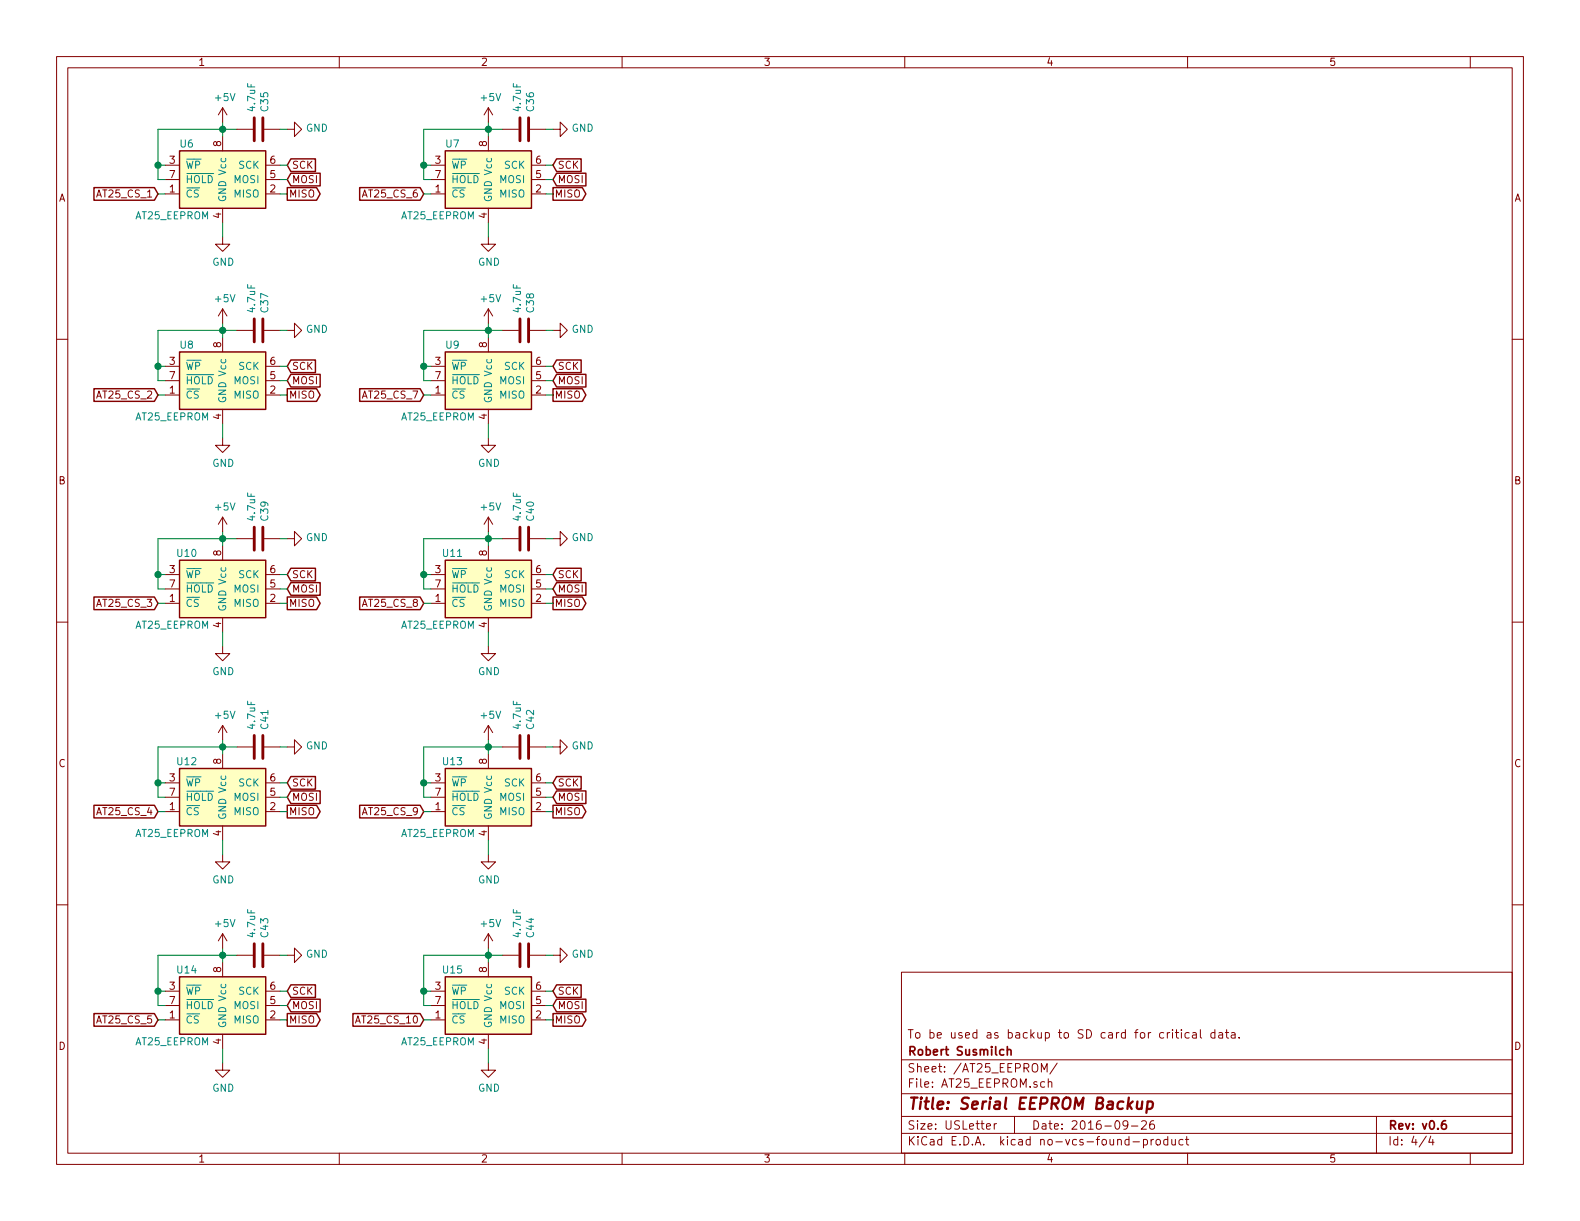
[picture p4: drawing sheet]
EESchema Schematic File Version 2
LIBS:power
LIBS:device
LIBS:transistors
LIBS:conn
LIBS:linear
LIBS:regul
LIBS:74xx
LIBS:cmos4000
LIBS:adc-dac
LIBS:memory
LIBS:xilinx
LIBS:microcontrollers
LIBS:dsp
LIBS:microchip
LIBS:analog_switches
LIBS:motorola
LIBS:texas
LIBS:intel
LIBS:audio
LIBS:interface
LIBS:digital-audio
LIBS:philips
LIBS:display
LIBS:cypress
LIBS:siliconi
LIBS:opto
LIBS:atmel
LIBS:contrib
LIBS:valves
LIBS:Weather
LIBS:Weather Balloon-cache
EELAYER 25 0
EELAYER END
$Descr USLetter 11000 8500
encoding utf-8
Sheet 4 4
Title "Serial EEPROM Backup"
Date "2016-09-26"
Rev "v0.6"
Comp "Robert Susmilch"
Comment1 "To be used as backup to SD card for critical data."
Comment2 ""
Comment3 ""
Comment4 ""
$EndDescr
$Comp
L AT25_EEPROM U6
U 1 1
P 1550 1250
F 0 "U6" H 1300 1500 50  0000 C CNN
F 1 "AT25_EEPROM" H 1200 1000 50  0000 C CNN
F 2 "Housings_SOIC:SOIC-8_3.9x4.9mm_Pitch1.27mm" H 1200 1200 50  0001 C CNN
F 3 "" H 1200 1200 50  0000 C CNN
	1    1550 1250
	1    0    0    -1  
$EndComp
Wire Wire Line
	1150 1150 1100 1150
Wire Wire Line
	1100 900  1100 1250
Wire Wire Line
	1100 900  1650 900 
Wire Wire Line
	1550 850  1550 950 
$Comp
L +5V #PWR087
U 1 1
P 1550 850
F 0 "#PWR087" H 1550 700 50  0001 C CNN
F 1 "+5V" H 1565 1023 50  0000 C CNN
F 2 "" H 1550 850 50  0000 C CNN
F 3 "" H 1550 850 50  0000 C CNN
	1    1550 850 
	1    0    0    -1  
$EndComp
Connection ~ 1550 900 
$Comp
L GND #PWR088
U 1 1
P 1550 1650
F 0 "#PWR088" H 1550 1400 50  0001 C CNN
F 1 "GND" H 1555 1477 50  0000 C CNN
F 2 "" H 1550 1650 50  0000 C CNN
F 3 "" H 1550 1650 50  0000 C CNN
	1    1550 1650
	1    0    0    -1  
$EndComp
Wire Wire Line
	1550 1650 1550 1550
Text GLabel 2000 1150 2    50   Input ~ 0
SCK
Wire Wire Line
	2000 1150 1950 1150
Text GLabel 2000 1250 2    50   Input ~ 0
MOSI
Text GLabel 2000 1350 2    50   Output ~ 0
MISO
Wire Wire Line
	2000 1350 1950 1350
Wire Wire Line
	2000 1250 1950 1250
Wire Wire Line
	1100 1250 1150 1250
Connection ~ 1100 1150
Text GLabel 1100 1350 0    50   Input ~ 0
AT25_CS_1
Wire Wire Line
	1100 1350 1150 1350
$Comp
L C C35
U 1 1
P 1800 900
F 0 "C35" H 1915 946 50  0000 L CNN
F 1 "4.7uF" H 1915 855 50  0000 L CNN
F 2 "Capacitors_SMD:C_0603_HandSoldering" H 1838 750 50  0001 C CNN
F 3 "" H 1800 900 50  0000 C CNN
	1    1800 900 
	0    1    -1   0   
$EndComp
$Comp
L GND #PWR089
U 1 1
P 2000 900
F 0 "#PWR089" H 2000 650 50  0001 C CNN
F 1 "GND" V 2005 772 50  0000 R CNN
F 2 "" H 2000 900 50  0000 C CNN
F 3 "" H 2000 900 50  0000 C CNN
	1    2000 900 
	0    -1   -1   0   
$EndComp
Wire Wire Line
	2000 900  1950 900 
$Comp
L AT25_EEPROM U8
U 1 1
P 1550 2650
F 0 "U8" H 1300 2900 50  0000 C CNN
F 1 "AT25_EEPROM" H 1200 2400 50  0000 C CNN
F 2 "Housings_SOIC:SOIC-8_3.9x4.9mm_Pitch1.27mm" H 1200 2600 50  0001 C CNN
F 3 "" H 1200 2600 50  0000 C CNN
	1    1550 2650
	1    0    0    -1  
$EndComp
Wire Wire Line
	1150 2550 1100 2550
Wire Wire Line
	1100 2300 1100 2650
Wire Wire Line
	1100 2300 1650 2300
Wire Wire Line
	1550 2250 1550 2350
$Comp
L +5V #PWR090
U 1 1
P 1550 2250
F 0 "#PWR090" H 1550 2100 50  0001 C CNN
F 1 "+5V" H 1565 2423 50  0000 C CNN
F 2 "" H 1550 2250 50  0000 C CNN
F 3 "" H 1550 2250 50  0000 C CNN
	1    1550 2250
	1    0    0    -1  
$EndComp
Connection ~ 1550 2300
$Comp
L GND #PWR091
U 1 1
P 1550 3050
F 0 "#PWR091" H 1550 2800 50  0001 C CNN
F 1 "GND" H 1555 2877 50  0000 C CNN
F 2 "" H 1550 3050 50  0000 C CNN
F 3 "" H 1550 3050 50  0000 C CNN
	1    1550 3050
	1    0    0    -1  
$EndComp
Wire Wire Line
	1550 3050 1550 2950
Text GLabel 2000 2550 2    50   Input ~ 0
SCK
Wire Wire Line
	2000 2550 1950 2550
Text GLabel 2000 2650 2    50   Input ~ 0
MOSI
Text GLabel 2000 2750 2    50   Output ~ 0
MISO
Wire Wire Line
	2000 2750 1950 2750
Wire Wire Line
	2000 2650 1950 2650
Wire Wire Line
	1100 2650 1150 2650
Connection ~ 1100 2550
Text GLabel 1100 2750 0    50   Input ~ 0
AT25_CS_2
Wire Wire Line
	1100 2750 1150 2750
$Comp
L C C37
U 1 1
P 1800 2300
F 0 "C37" H 1915 2346 50  0000 L CNN
F 1 "4.7uF" H 1915 2255 50  0000 L CNN
F 2 "Capacitors_SMD:C_0603_HandSoldering" H 1838 2150 50  0001 C CNN
F 3 "" H 1800 2300 50  0000 C CNN
	1    1800 2300
	0    1    -1   0   
$EndComp
$Comp
L GND #PWR092
U 1 1
P 2000 2300
F 0 "#PWR092" H 2000 2050 50  0001 C CNN
F 1 "GND" V 2005 2172 50  0000 R CNN
F 2 "" H 2000 2300 50  0000 C CNN
F 3 "" H 2000 2300 50  0000 C CNN
	1    2000 2300
	0    -1   -1   0   
$EndComp
Wire Wire Line
	2000 2300 1950 2300
$Comp
L AT25_EEPROM U10
U 1 1
P 1550 4100
F 0 "U10" H 1300 4350 50  0000 C CNN
F 1 "AT25_EEPROM" H 1200 3850 50  0000 C CNN
F 2 "Housings_SOIC:SOIC-8_3.9x4.9mm_Pitch1.27mm" H 1200 4050 50  0001 C CNN
F 3 "" H 1200 4050 50  0000 C CNN
	1    1550 4100
	1    0    0    -1  
$EndComp
Wire Wire Line
	1150 4000 1100 4000
Wire Wire Line
	1100 3750 1100 4100
Wire Wire Line
	1100 3750 1650 3750
Wire Wire Line
	1550 3700 1550 3800
$Comp
L +5V #PWR093
U 1 1
P 1550 3700
F 0 "#PWR093" H 1550 3550 50  0001 C CNN
F 1 "+5V" H 1565 3873 50  0000 C CNN
F 2 "" H 1550 3700 50  0000 C CNN
F 3 "" H 1550 3700 50  0000 C CNN
	1    1550 3700
	1    0    0    -1  
$EndComp
Connection ~ 1550 3750
$Comp
L GND #PWR094
U 1 1
P 1550 4500
F 0 "#PWR094" H 1550 4250 50  0001 C CNN
F 1 "GND" H 1555 4327 50  0000 C CNN
F 2 "" H 1550 4500 50  0000 C CNN
F 3 "" H 1550 4500 50  0000 C CNN
	1    1550 4500
	1    0    0    -1  
$EndComp
Wire Wire Line
	1550 4500 1550 4400
Text GLabel 2000 4000 2    50   Input ~ 0
SCK
Wire Wire Line
	2000 4000 1950 4000
Text GLabel 2000 4100 2    50   Input ~ 0
MOSI
Text GLabel 2000 4200 2    50   Output ~ 0
MISO
Wire Wire Line
	2000 4200 1950 4200
Wire Wire Line
	2000 4100 1950 4100
Wire Wire Line
	1100 4100 1150 4100
Connection ~ 1100 4000
Text GLabel 1100 4200 0    50   Input ~ 0
AT25_CS_3
Wire Wire Line
	1100 4200 1150 4200
$Comp
L C C39
U 1 1
P 1800 3750
F 0 "C39" H 1915 3796 50  0000 L CNN
F 1 "4.7uF" H 1915 3705 50  0000 L CNN
F 2 "Capacitors_SMD:C_0603_HandSoldering" H 1838 3600 50  0001 C CNN
F 3 "" H 1800 3750 50  0000 C CNN
	1    1800 3750
	0    1    -1   0   
$EndComp
$Comp
L GND #PWR095
U 1 1
P 2000 3750
F 0 "#PWR095" H 2000 3500 50  0001 C CNN
F 1 "GND" V 2005 3622 50  0000 R CNN
F 2 "" H 2000 3750 50  0000 C CNN
F 3 "" H 2000 3750 50  0000 C CNN
	1    2000 3750
	0    -1   -1   0   
$EndComp
Wire Wire Line
	2000 3750 1950 3750
$Comp
L AT25_EEPROM U12
U 1 1
P 1550 5550
F 0 "U12" H 1300 5800 50  0000 C CNN
F 1 "AT25_EEPROM" H 1200 5300 50  0000 C CNN
F 2 "Housings_SOIC:SOIC-8_3.9x4.9mm_Pitch1.27mm" H 1200 5500 50  0001 C CNN
F 3 "" H 1200 5500 50  0000 C CNN
	1    1550 5550
	1    0    0    -1  
$EndComp
Wire Wire Line
	1150 5450 1100 5450
Wire Wire Line
	1100 5200 1100 5550
Wire Wire Line
	1100 5200 1650 5200
Wire Wire Line
	1550 5150 1550 5250
$Comp
L +5V #PWR096
U 1 1
P 1550 5150
F 0 "#PWR096" H 1550 5000 50  0001 C CNN
F 1 "+5V" H 1565 5323 50  0000 C CNN
F 2 "" H 1550 5150 50  0000 C CNN
F 3 "" H 1550 5150 50  0000 C CNN
	1    1550 5150
	1    0    0    -1  
$EndComp
Connection ~ 1550 5200
$Comp
L GND #PWR097
U 1 1
P 1550 5950
F 0 "#PWR097" H 1550 5700 50  0001 C CNN
F 1 "GND" H 1555 5777 50  0000 C CNN
F 2 "" H 1550 5950 50  0000 C CNN
F 3 "" H 1550 5950 50  0000 C CNN
	1    1550 5950
	1    0    0    -1  
$EndComp
Wire Wire Line
	1550 5950 1550 5850
Text GLabel 2000 5450 2    50   Input ~ 0
SCK
Wire Wire Line
	2000 5450 1950 5450
Text GLabel 2000 5550 2    50   Input ~ 0
MOSI
Text GLabel 2000 5650 2    50   Output ~ 0
MISO
Wire Wire Line
	2000 5650 1950 5650
Wire Wire Line
	2000 5550 1950 5550
Wire Wire Line
	1100 5550 1150 5550
Connection ~ 1100 5450
Text GLabel 1100 5650 0    50   Input ~ 0
AT25_CS_4
Wire Wire Line
	1100 5650 1150 5650
$Comp
L C C41
U 1 1
P 1800 5200
F 0 "C41" H 1915 5246 50  0000 L CNN
F 1 "4.7uF" H 1915 5155 50  0000 L CNN
F 2 "Capacitors_SMD:C_0603_HandSoldering" H 1838 5050 50  0001 C CNN
F 3 "" H 1800 5200 50  0000 C CNN
	1    1800 5200
	0    1    -1   0   
$EndComp
$Comp
L GND #PWR098
U 1 1
P 2000 5200
F 0 "#PWR098" H 2000 4950 50  0001 C CNN
F 1 "GND" V 2005 5072 50  0000 R CNN
F 2 "" H 2000 5200 50  0000 C CNN
F 3 "" H 2000 5200 50  0000 C CNN
	1    2000 5200
	0    -1   -1   0   
$EndComp
Wire Wire Line
	2000 5200 1950 5200
$Comp
L AT25_EEPROM U14
U 1 1
P 1550 7000
F 0 "U14" H 1300 7250 50  0000 C CNN
F 1 "AT25_EEPROM" H 1200 6750 50  0000 C CNN
F 2 "Housings_SOIC:SOIC-8_3.9x4.9mm_Pitch1.27mm" H 1200 6950 50  0001 C CNN
F 3 "" H 1200 6950 50  0000 C CNN
	1    1550 7000
	1    0    0    -1  
$EndComp
Wire Wire Line
	1150 6900 1100 6900
Wire Wire Line
	1100 6650 1100 7000
Wire Wire Line
	1100 6650 1650 6650
Wire Wire Line
	1550 6600 1550 6700
$Comp
L +5V #PWR099
U 1 1
P 1550 6600
F 0 "#PWR099" H 1550 6450 50  0001 C CNN
F 1 "+5V" H 1565 6773 50  0000 C CNN
F 2 "" H 1550 6600 50  0000 C CNN
F 3 "" H 1550 6600 50  0000 C CNN
	1    1550 6600
	1    0    0    -1  
$EndComp
Connection ~ 1550 6650
$Comp
L GND #PWR0100
U 1 1
P 1550 7400
F 0 "#PWR0100" H 1550 7150 50  0001 C CNN
F 1 "GND" H 1555 7227 50  0000 C CNN
F 2 "" H 1550 7400 50  0000 C CNN
F 3 "" H 1550 7400 50  0000 C CNN
	1    1550 7400
	1    0    0    -1  
$EndComp
Wire Wire Line
	1550 7400 1550 7300
Text GLabel 2000 6900 2    50   Input ~ 0
SCK
Wire Wire Line
	2000 6900 1950 6900
Text GLabel 2000 7000 2    50   Input ~ 0
MOSI
Text GLabel 2000 7100 2    50   Output ~ 0
MISO
Wire Wire Line
	2000 7100 1950 7100
Wire Wire Line
	2000 7000 1950 7000
Wire Wire Line
	1100 7000 1150 7000
Connection ~ 1100 6900
Text GLabel 1100 7100 0    50   Input ~ 0
AT25_CS_5
Wire Wire Line
	1100 7100 1150 7100
$Comp
L C C43
U 1 1
P 1800 6650
F 0 "C43" H 1915 6696 50  0000 L CNN
F 1 "4.7uF" H 1915 6605 50  0000 L CNN
F 2 "Capacitors_SMD:C_0603_HandSoldering" H 1838 6500 50  0001 C CNN
F 3 "" H 1800 6650 50  0000 C CNN
	1    1800 6650
	0    1    -1   0   
$EndComp
$Comp
L GND #PWR0101
U 1 1
P 2000 6650
F 0 "#PWR0101" H 2000 6400 50  0001 C CNN
F 1 "GND" V 2005 6522 50  0000 R CNN
F 2 "" H 2000 6650 50  0000 C CNN
F 3 "" H 2000 6650 50  0000 C CNN
	1    2000 6650
	0    -1   -1   0   
$EndComp
Wire Wire Line
	2000 6650 1950 6650
$Comp
L AT25_EEPROM U7
U 1 1
P 3400 1250
F 0 "U7" H 3150 1500 50  0000 C CNN
F 1 "AT25_EEPROM" H 3050 1000 50  0000 C CNN
F 2 "Housings_SOIC:SOIC-8_3.9x4.9mm_Pitch1.27mm" H 3050 1200 50  0001 C CNN
F 3 "" H 3050 1200 50  0000 C CNN
	1    3400 1250
	1    0    0    -1  
$EndComp
Wire Wire Line
	3000 1150 2950 1150
Wire Wire Line
	2950 900  2950 1250
Wire Wire Line
	2950 900  3500 900 
Wire Wire Line
	3400 850  3400 950 
$Comp
L +5V #PWR0102
U 1 1
P 3400 850
F 0 "#PWR0102" H 3400 700 50  0001 C CNN
F 1 "+5V" H 3415 1023 50  0000 C CNN
F 2 "" H 3400 850 50  0000 C CNN
F 3 "" H 3400 850 50  0000 C CNN
	1    3400 850 
	1    0    0    -1  
$EndComp
Connection ~ 3400 900 
$Comp
L GND #PWR0103
U 1 1
P 3400 1650
F 0 "#PWR0103" H 3400 1400 50  0001 C CNN
F 1 "GND" H 3405 1477 50  0000 C CNN
F 2 "" H 3400 1650 50  0000 C CNN
F 3 "" H 3400 1650 50  0000 C CNN
	1    3400 1650
	1    0    0    -1  
$EndComp
Wire Wire Line
	3400 1650 3400 1550
Text GLabel 3850 1150 2    50   Input ~ 0
SCK
Wire Wire Line
	3850 1150 3800 1150
Text GLabel 3850 1250 2    50   Input ~ 0
MOSI
Text GLabel 3850 1350 2    50   Output ~ 0
MISO
Wire Wire Line
	3850 1350 3800 1350
Wire Wire Line
	3850 1250 3800 1250
Wire Wire Line
	2950 1250 3000 1250
Connection ~ 2950 1150
Text GLabel 2950 1350 0    50   Input ~ 0
AT25_CS_6
Wire Wire Line
	2950 1350 3000 1350
$Comp
L C C36
U 1 1
P 3650 900
F 0 "C36" H 3765 946 50  0000 L CNN
F 1 "4.7uF" H 3765 855 50  0000 L CNN
F 2 "Capacitors_SMD:C_0603_HandSoldering" H 3688 750 50  0001 C CNN
F 3 "" H 3650 900 50  0000 C CNN
	1    3650 900 
	0    1    -1   0   
$EndComp
$Comp
L GND #PWR0104
U 1 1
P 3850 900
F 0 "#PWR0104" H 3850 650 50  0001 C CNN
F 1 "GND" V 3855 772 50  0000 R CNN
F 2 "" H 3850 900 50  0000 C CNN
F 3 "" H 3850 900 50  0000 C CNN
	1    3850 900 
	0    -1   -1   0   
$EndComp
Wire Wire Line
	3850 900  3800 900 
$Comp
L AT25_EEPROM U9
U 1 1
P 3400 2650
F 0 "U9" H 3150 2900 50  0000 C CNN
F 1 "AT25_EEPROM" H 3050 2400 50  0000 C CNN
F 2 "Housings_SOIC:SOIC-8_3.9x4.9mm_Pitch1.27mm" H 3050 2600 50  0001 C CNN
F 3 "" H 3050 2600 50  0000 C CNN
	1    3400 2650
	1    0    0    -1  
$EndComp
Wire Wire Line
	3000 2550 2950 2550
Wire Wire Line
	2950 2300 2950 2650
Wire Wire Line
	2950 2300 3500 2300
Wire Wire Line
	3400 2250 3400 2350
$Comp
L +5V #PWR0105
U 1 1
P 3400 2250
F 0 "#PWR0105" H 3400 2100 50  0001 C CNN
F 1 "+5V" H 3415 2423 50  0000 C CNN
F 2 "" H 3400 2250 50  0000 C CNN
F 3 "" H 3400 2250 50  0000 C CNN
	1    3400 2250
	1    0    0    -1  
$EndComp
Connection ~ 3400 2300
$Comp
L GND #PWR0106
U 1 1
P 3400 3050
F 0 "#PWR0106" H 3400 2800 50  0001 C CNN
F 1 "GND" H 3405 2877 50  0000 C CNN
F 2 "" H 3400 3050 50  0000 C CNN
F 3 "" H 3400 3050 50  0000 C CNN
	1    3400 3050
	1    0    0    -1  
$EndComp
Wire Wire Line
	3400 3050 3400 2950
Text GLabel 3850 2550 2    50   Input ~ 0
SCK
Wire Wire Line
	3850 2550 3800 2550
Text GLabel 3850 2650 2    50   Input ~ 0
MOSI
Text GLabel 3850 2750 2    50   Output ~ 0
MISO
Wire Wire Line
	3850 2750 3800 2750
Wire Wire Line
	3850 2650 3800 2650
Wire Wire Line
	2950 2650 3000 2650
Connection ~ 2950 2550
Text GLabel 2950 2750 0    50   Input ~ 0
AT25_CS_7
Wire Wire Line
	2950 2750 3000 2750
$Comp
L C C38
U 1 1
P 3650 2300
F 0 "C38" H 3765 2346 50  0000 L CNN
F 1 "4.7uF" H 3765 2255 50  0000 L CNN
F 2 "Capacitors_SMD:C_0603_HandSoldering" H 3688 2150 50  0001 C CNN
F 3 "" H 3650 2300 50  0000 C CNN
	1    3650 2300
	0    1    -1   0   
$EndComp
$Comp
L GND #PWR0107
U 1 1
P 3850 2300
F 0 "#PWR0107" H 3850 2050 50  0001 C CNN
F 1 "GND" V 3855 2172 50  0000 R CNN
F 2 "" H 3850 2300 50  0000 C CNN
F 3 "" H 3850 2300 50  0000 C CNN
	1    3850 2300
	0    -1   -1   0   
$EndComp
Wire Wire Line
	3850 2300 3800 2300
$Comp
L AT25_EEPROM U11
U 1 1
P 3400 4100
F 0 "U11" H 3150 4350 50  0000 C CNN
F 1 "AT25_EEPROM" H 3050 3850 50  0000 C CNN
F 2 "Housings_SOIC:SOIC-8_3.9x4.9mm_Pitch1.27mm" H 3050 4050 50  0001 C CNN
F 3 "" H 3050 4050 50  0000 C CNN
	1    3400 4100
	1    0    0    -1  
$EndComp
Wire Wire Line
	3000 4000 2950 4000
Wire Wire Line
	2950 3750 2950 4100
Wire Wire Line
	2950 3750 3500 3750
Wire Wire Line
	3400 3700 3400 3800
$Comp
L +5V #PWR0108
U 1 1
P 3400 3700
F 0 "#PWR0108" H 3400 3550 50  0001 C CNN
F 1 "+5V" H 3415 3873 50  0000 C CNN
F 2 "" H 3400 3700 50  0000 C CNN
F 3 "" H 3400 3700 50  0000 C CNN
	1    3400 3700
	1    0    0    -1  
$EndComp
Connection ~ 3400 3750
$Comp
L GND #PWR0109
U 1 1
P 3400 4500
F 0 "#PWR0109" H 3400 4250 50  0001 C CNN
F 1 "GND" H 3405 4327 50  0000 C CNN
F 2 "" H 3400 4500 50  0000 C CNN
F 3 "" H 3400 4500 50  0000 C CNN
	1    3400 4500
	1    0    0    -1  
$EndComp
Wire Wire Line
	3400 4500 3400 4400
Text GLabel 3850 4000 2    50   Input ~ 0
SCK
Wire Wire Line
	3850 4000 3800 4000
Text GLabel 3850 4100 2    50   Input ~ 0
MOSI
Text GLabel 3850 4200 2    50   Output ~ 0
MISO
Wire Wire Line
	3850 4200 3800 4200
Wire Wire Line
	3850 4100 3800 4100
Wire Wire Line
	2950 4100 3000 4100
Connection ~ 2950 4000
Text GLabel 2950 4200 0    50   Input ~ 0
AT25_CS_8
Wire Wire Line
	2950 4200 3000 4200
$Comp
L C C40
U 1 1
P 3650 3750
F 0 "C40" H 3765 3796 50  0000 L CNN
F 1 "4.7uF" H 3765 3705 50  0000 L CNN
F 2 "Capacitors_SMD:C_0603_HandSoldering" H 3688 3600 50  0001 C CNN
F 3 "" H 3650 3750 50  0000 C CNN
	1    3650 3750
	0    1    -1   0   
$EndComp
$Comp
L GND #PWR0110
U 1 1
P 3850 3750
F 0 "#PWR0110" H 3850 3500 50  0001 C CNN
F 1 "GND" V 3855 3622 50  0000 R CNN
F 2 "" H 3850 3750 50  0000 C CNN
F 3 "" H 3850 3750 50  0000 C CNN
	1    3850 3750
	0    -1   -1   0   
$EndComp
Wire Wire Line
	3850 3750 3800 3750
$Comp
L AT25_EEPROM U13
U 1 1
P 3400 5550
F 0 "U13" H 3150 5800 50  0000 C CNN
F 1 "AT25_EEPROM" H 3050 5300 50  0000 C CNN
F 2 "Housings_SOIC:SOIC-8_3.9x4.9mm_Pitch1.27mm" H 3050 5500 50  0001 C CNN
F 3 "" H 3050 5500 50  0000 C CNN
	1    3400 5550
	1    0    0    -1  
$EndComp
Wire Wire Line
	3000 5450 2950 5450
Wire Wire Line
	2950 5200 2950 5550
Wire Wire Line
	2950 5200 3500 5200
Wire Wire Line
	3400 5150 3400 5250
$Comp
L +5V #PWR0111
U 1 1
P 3400 5150
F 0 "#PWR0111" H 3400 5000 50  0001 C CNN
F 1 "+5V" H 3415 5323 50  0000 C CNN
F 2 "" H 3400 5150 50  0000 C CNN
F 3 "" H 3400 5150 50  0000 C CNN
	1    3400 5150
	1    0    0    -1  
$EndComp
Connection ~ 3400 5200
$Comp
L GND #PWR0112
U 1 1
P 3400 5950
F 0 "#PWR0112" H 3400 5700 50  0001 C CNN
F 1 "GND" H 3405 5777 50  0000 C CNN
F 2 "" H 3400 5950 50  0000 C CNN
F 3 "" H 3400 5950 50  0000 C CNN
	1    3400 5950
	1    0    0    -1  
$EndComp
Wire Wire Line
	3400 5950 3400 5850
Text GLabel 3850 5450 2    50   Input ~ 0
SCK
Wire Wire Line
	3850 5450 3800 5450
Text GLabel 3850 5550 2    50   Input ~ 0
MOSI
Text GLabel 3850 5650 2    50   Output ~ 0
MISO
Wire Wire Line
	3850 5650 3800 5650
Wire Wire Line
	3850 5550 3800 5550
Wire Wire Line
	2950 5550 3000 5550
Connection ~ 2950 5450
Text GLabel 2950 5650 0    50   Input ~ 0
AT25_CS_9
Wire Wire Line
	2950 5650 3000 5650
$Comp
L C C42
U 1 1
P 3650 5200
F 0 "C42" H 3765 5246 50  0000 L CNN
F 1 "4.7uF" H 3765 5155 50  0000 L CNN
F 2 "Capacitors_SMD:C_0603_HandSoldering" H 3688 5050 50  0001 C CNN
F 3 "" H 3650 5200 50  0000 C CNN
	1    3650 5200
	0    1    -1   0   
$EndComp
$Comp
L GND #PWR0113
U 1 1
P 3850 5200
F 0 "#PWR0113" H 3850 4950 50  0001 C CNN
F 1 "GND" V 3855 5072 50  0000 R CNN
F 2 "" H 3850 5200 50  0000 C CNN
F 3 "" H 3850 5200 50  0000 C CNN
	1    3850 5200
	0    -1   -1   0   
$EndComp
Wire Wire Line
	3850 5200 3800 5200
$Comp
L AT25_EEPROM U15
U 1 1
P 3400 7000
F 0 "U15" H 3150 7250 50  0000 C CNN
F 1 "AT25_EEPROM" H 3050 6750 50  0000 C CNN
F 2 "Housings_SOIC:SOIC-8_3.9x4.9mm_Pitch1.27mm" H 3050 6950 50  0001 C CNN
F 3 "" H 3050 6950 50  0000 C CNN
	1    3400 7000
	1    0    0    -1  
$EndComp
Wire Wire Line
	3000 6900 2950 6900
Wire Wire Line
	2950 6650 2950 7000
Wire Wire Line
	2950 6650 3500 6650
Wire Wire Line
	3400 6600 3400 6700
$Comp
L +5V #PWR0114
U 1 1
P 3400 6600
F 0 "#PWR0114" H 3400 6450 50  0001 C CNN
F 1 "+5V" H 3415 6773 50  0000 C CNN
F 2 "" H 3400 6600 50  0000 C CNN
F 3 "" H 3400 6600 50  0000 C CNN
	1    3400 6600
	1    0    0    -1  
$EndComp
Connection ~ 3400 6650
$Comp
L GND #PWR0115
U 1 1
P 3400 7400
F 0 "#PWR0115" H 3400 7150 50  0001 C CNN
F 1 "GND" H 3405 7227 50  0000 C CNN
F 2 "" H 3400 7400 50  0000 C CNN
F 3 "" H 3400 7400 50  0000 C CNN
	1    3400 7400
	1    0    0    -1  
$EndComp
Wire Wire Line
	3400 7400 3400 7300
Text GLabel 3850 6900 2    50   Input ~ 0
SCK
Wire Wire Line
	3850 6900 3800 6900
Text GLabel 3850 7000 2    50   Input ~ 0
MOSI
Text GLabel 3850 7100 2    50   Output ~ 0
MISO
Wire Wire Line
	3850 7100 3800 7100
Wire Wire Line
	3850 7000 3800 7000
Wire Wire Line
	2950 7000 3000 7000
Connection ~ 2950 6900
Text GLabel 2950 7100 0    50   Input ~ 0
AT25_CS_10
Wire Wire Line
	2950 7100 3000 7100
$Comp
L C C44
U 1 1
P 3650 6650
F 0 "C44" H 3765 6696 50  0000 L CNN
F 1 "4.7uF" H 3765 6605 50  0000 L CNN
F 2 "Capacitors_SMD:C_0603_HandSoldering" H 3688 6500 50  0001 C CNN
F 3 "" H 3650 6650 50  0000 C CNN
	1    3650 6650
	0    1    -1   0   
$EndComp
$Comp
L GND #PWR0116
U 1 1
P 3850 6650
F 0 "#PWR0116" H 3850 6400 50  0001 C CNN
F 1 "GND" V 3855 6522 50  0000 R CNN
F 2 "" H 3850 6650 50  0000 C CNN
F 3 "" H 3850 6650 50  0000 C CNN
	1    3850 6650
	0    -1   -1   0   
$EndComp
Wire Wire Line
	3850 6650 3800 6650
$EndSCHEMATC
